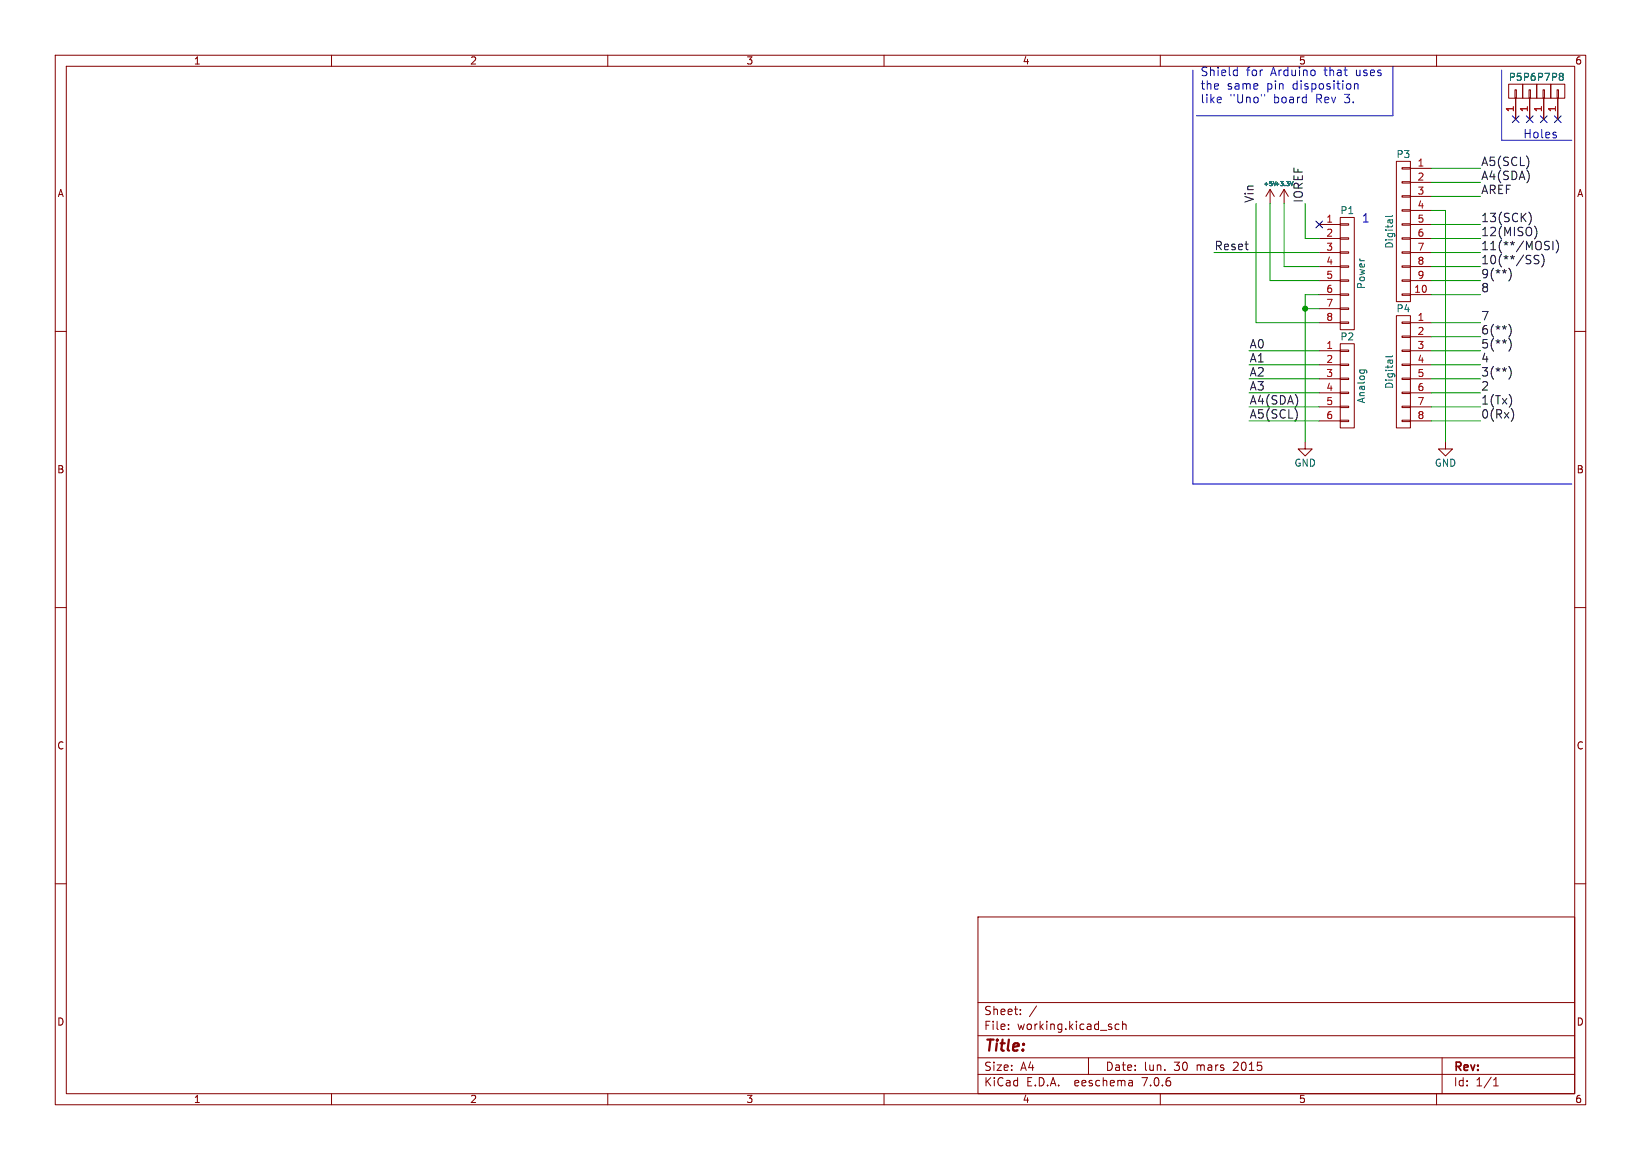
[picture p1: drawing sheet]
<svg xmlns="http://www.w3.org/2000/svg" width="297mm" height="210mm" viewBox="0 0 297 210" stroke-linecap="round" stroke-linejoin="round" font-family="sans-serif">
<g fill="none" stroke="#840000" stroke-width=".18">
<path d="M10 10h277v190h-277zM12 12h273v186h-273zM60 10v2M110 10v2M160 10v2M210 10v2M260 10v2M273 15.2h2.6v2.6h-2.6zM274.2 16.3h.2v1.5h-.2zM274.3 17.8v3.8M275.6 15.2h2.5v2.6h-2.5zM276.7 16.3h.3v1.5h-.3z"/>
<path d="M276.9 17.8v3.8M278.1 15.2h2.6v2.6h-2.6zM279.3 16.3h.2v1.5h-.2zM279.4 17.8v3.8M280.7 15.2h2.5v2.6h-2.5zM281.8 16.3h.3v1.5h-.3zM281.9 17.8v3.8M229.9 34.3l-.8 1.3M229.9 34.3v2.5M229.9 34.3l.7 1.3M232.4 34.3l-.8 1.3M232.4 34.3v2.5"/>
<path d="M232.4 34.3l.8 1.3M242.6 39.4h2.5v20.3h-2.5zM252.7 29.2h2.6v25.4h-2.6zM253.7 38h1.6v.2h-1.6zM253.7 35.4h1.6v.3h-1.6zM253.7 32.9h1.6v.2h-1.6zM253.7 30.4h1.6v.2h-1.6zM255.3 30.5h3.8M255.3 33h3.8M255.3 35.6h3.8M255.3 38.1h3.8M10 60h2"/>
<path d="M238.8 40.6h3.8M238.8 43.2h3.8M238.8 45.7h3.8M238.8 48.3h3.8M238.8 50.8h3.8M238.8 53.3h3.8M238.8 55.9h3.8M238.8 58.4h3.8M242.6 58.3h1.5v.2h-1.5zM242.6 55.8h1.5v.2h-1.5zM242.6 53.2h1.5v.3h-1.5zM242.6 50.7h1.5v.2h-1.5z"/>
<path d="M242.6 48.1h1.5v.3h-1.5zM242.6 45.6h1.5v.2h-1.5zM242.6 43.1h1.5v.2h-1.5zM242.6 40.5h1.5v.3h-1.5zM252.7 57.2h2.6v20.3h-2.6zM253.7 53.2h1.6v.3h-1.6zM253.7 50.7h1.6v.2h-1.6zM253.7 48.1h1.6v.3h-1.6zM253.7 45.6h1.6v.2h-1.6zM253.7 43.1h1.6v.2h-1.6zM253.7 40.5h1.6v.3h-1.6zM253.7 58.3h1.6v.2h-1.6z"/>
<path d="M255.3 40.6h3.8M255.3 43.2h3.8M255.3 45.7h3.8M255.3 48.3h3.8M255.3 50.8h3.8M255.3 53.3h3.8M255.3 58.4h3.8M285 60h2M238.8 63.5h3.8M238.8 66h3.8M238.8 68.6h3.8M238.8 71.1h3.8"/>
<path d="M238.8 73.7h3.8M238.8 76.2h3.8M242.6 76.1h1.5v.2h-1.5zM242.6 73.5h1.5v.3h-1.5zM242.6 71h1.5v.2h-1.5zM242.6 68.5h1.5v.2h-1.5zM242.6 65.9h1.5v.3h-1.5zM242.6 63.4h1.5v.2h-1.5zM242.6 62.2h2.5v15.3h-2.5zM253.7 76.1h1.6v.2h-1.6zM253.7 73.5h1.6v.3h-1.6zM253.7 71h1.6v.2h-1.6z"/>
<path d="M253.7 68.5h1.6v.2h-1.6zM253.7 65.9h1.6v.3h-1.6zM253.7 63.4h1.6v.2h-1.6zM253.7 60.8h1.6v.3h-1.6zM255.3 63.5h3.8M255.3 66h3.8M255.3 68.6h3.8M255.3 71.1h3.8M255.3 73.7h3.8M255.3 76.2h3.8M255.3 61h3.8M236.2 80v1.3h1.3l-1.3 1.3-1.3-1.3h1.3"/>
<path d="M261.6 80v1.3h1.3l-1.3 1.3-1.3-1.3h1.3M10 110h2M285 110h2M10 160h2M285 160h2M177 166h108v32h-108zM60 198v2M110 198v2M160 198v2M177 194.5h108M177 191.5h108M177 187.5h108"/>
<path d="M177 181.5h108M182.5 186.3v.1M182.5 185.5v.1M184.7 183.6v.1M184.7 182.8v.1M187.6 182.1l-1.3 2M197 191.5v3M202.5 185.5l-.4-.1-.3 .3v.4l.2 .2h.5M203.2 185.5l.2-.1 .3 .1 .1 .9M203.2 184.9v1.5M204.9 195.7l.1 .9M205 196.5l-.2 .1"/>
<path d="M205 196h-.2M210 198v2M260 198v2M261 191.5v6.5M270.3 196.6h.9M270.3 195.5l.4-.4v1.5"/>
</g>
<path d="M233.5 32.9l.3 .7M252 39l-.1 .2h-1.1M246.1 67h1l.3 .2M246.2 67l-.1 .3M246.9 67l.1 .3M252 64.4l-.1 .2h-1.1" fill="none" stroke="#006464" stroke-width=".18"/>
<g fill="none" stroke="#0f0f0f" stroke-width=".18">
<path d="M276.7 38.4a1.76 1.76 0 0 1 .1 2.2M273.1 58.7a1.75 1.75 0 0 1 0 2.3M273.4 49a1.78 1.78 0 0 1-.3 1.9M277.6 46.5l.2 .4 .6 .2 .1 .2-.1 .3-.2 .2-.6-.1M277.7 40.9a1.76 1.76 0 0 1 .1 2.3M279.3 46.4a1.79 1.79 0 0 1-.3 1.9M279.8 44.4l.5 .2 .1 .3-.3 .3h-.3M279.8 43.7l.6 .1M281.1 43.7v1.5M281.6 43.5a1.74 1.74 0 0 1 0 2.3M273.1 61.3a1.75 1.75 0 0 1 0 2.3M273.1 66.3a1.75 1.75 0 0 1 0 2.4"/>
<path d="M273.5 72.1v1M273.7 74.2l.2 .8-.2 1"/>
</g>
<path d="M215.9 12.7v74.9h68.6M221 17.7v.3l-.7 .1M223.5 12.7l.4 .1M223.9 12.2v1.5M223.9 13.6l-.4 .1M238 12.8v.8M245.1 15.1v1.1M245.1 15.3l.3-.2 .3 .1 .1 1M252.1 12.1v8.9h-35.6M271.8 12.7v12.7h12.7M281.6 24.5v.4" fill="none" stroke="#0000c2" stroke-width=".18"/>
<g fill="none" stroke="#009600" stroke-width=".18">
<path d="M227.3 36.8v21.6h11.5M229.9 36.8v14h8.9M232.4 36.8v11.5h6.4M236.2 36.8v6.4h2.6M259.1 38.1h2.5v41.9M259.1 30.5h8.9M259.1 35.6h8.9M259.1 33h8.9M219.7 45.7h19.1M236.2 55.9h2.6M238.8 53.3h-2.6v26.7M259.1 40.6h8.9"/>
<path d="M259.1 53.3h8.9M259.1 50.8h8.9M259.1 58.4h8.9M259.1 48.3h8.9M259.1 45.7h8.9M259.1 43.2h8.9M226.1 68.6h12.7M226.1 73.7h12.7M226.1 71.1h12.7M226.1 76.2h12.7M226.1 63.5h12.7M226.1 66h12.7"/>
<path d="M259.1 61h8.9M259.1 68.6h8.9M259.1 73.7h8.9M259.1 71.1h8.9M259.1 76.2h8.9M259.1 63.5h8.9M259.1 66h8.9"/>
</g>
<path d="M273.7 21l1.2 1.2M274.9 21l-1.2 1.2M276.3 21l1.2 1.2M277.5 21l-1.2 1.2M278.8 21l1.2 1.2M280 21l-1.2 1.2M281.3 21l1.2 1.2M282.5 21l-1.2 1.2M238.2 40l1.2 1.2M239.4 40l-1.2 1.2" fill="none" stroke="#000084" stroke-width=".18"/>
<circle cx="236.2" cy="55.9" r=".46" fill="#009600" stroke="#009600" stroke-width=".18"/>
<text font-size="2.8" fill="#840000" x="178" y="190.9">Title:</text>
<g font-size="2.1" fill="#0000c2">
<text x="217.2" y="13.9">Shield</text>
<text x="217.2" y="16.3">the</text>
<text x="222" y="16.3">same</text>
<text x="225.5" y="13.9">for</text>
<text x="229.3" y="16.3">pin</text>
<text x="230" y="13.9">Arduino</text>
<text x="234.1" y="16.3">disposition</text>
<text x="239.8" y="13.9">that</text>
<text x="245.6" y="13.9">uses</text>
<text x="217.2" y="18.8">like</text>
<text x="222.5" y="18.8">&quot;Uno&quot;</text>
<text x="230.5" y="18.8">board</text>
<text x="238.3" y="18.8">Rev</text>
<text x="243.6" y="18.8">3.</text>
<text x="275.6" y="25.2">Holes</text>
<text x="246.4" y="40.4">1</text>
</g>
<g font-size="2.1" fill="#0f0f0f">
<text x="268" y="30.2">A5(SCL)</text>
<text x="268" y="32.7">A4(SDA)</text>
<text x="268" y="35.2">AREF</text>
<text x="227" y="36.8" transform="rotate(-90 227 36.8)">Vin</text>
<text x="268" y="40.3">13(SCK)</text>
<text x="219.7" y="45.4">Reset</text>
<text x="268" y="45.4">11(**/MOSI)</text>
<text x="268" y="47.9">10(**/SS)</text>
<text x="268" y="42.9">12(MISO)</text>
<text x="268" y="53">8</text>
<text x="268" y="50.5">9(**)</text>
<text x="268" y="58.1">7</text>
<text x="226.1" y="65.7">A1</text>
<text x="226.1" y="63.2">A0</text>
<text x="268" y="65.7">4</text>
<text x="268" y="60.6">6(**)</text>
<text x="268" y="63.2">5(**)</text>
<text x="226.1" y="68.3">A2</text>
<text x="226.1" y="70.8">A3</text>
<text x="268" y="70.8">2</text>
<text x="268" y="68.3">3(**)</text>
<text x="226.1" y="75.9">A5(SCL)</text>
<text x="226.1" y="73.3">A4(SDA)</text>
<text x="268" y="73.3">1(Tx)</text>
<text x="268" y="75.9">0(Rx)</text>
</g>
<text font-size="2.1" fill="#006464" x="235.9" y="36.8" transform="rotate(-90 235.9 36.8)">IOREF</text>
<g font-size="2.1" fill="#840000">
<text x="178" y="184">Sheet:</text>
<text x="178" y="186.7">File:</text>
<text x="184.1" y="186.7">working.kicad_sch</text>
<text x="178" y="196.9">KiCad</text>
<text x="178" y="194.1">Size:</text>
<text x="184.7" y="194.1">A4</text>
<text x="185.7" y="196.9">E.D.A.</text>
<text x="194.6" y="196.9">eeschema</text>
<text x="200" y="194.1">Date:</text>
<text x="207" y="196.9">7.0.6</text>
<text x="207" y="194.1">lun.</text>
<text x="212.5" y="194.1">30</text>
<text x="216.7" y="194.1">mars</text>
<text x="223.5" y="194.1">2015</text>
<text x="263" y="194.3">Rev:</text>
<text x="263" y="196.9">Id:</text>
<text x="267.1" y="196.9">1/1</text>
</g>
<g font-size="1.8" fill="#840000">
<text x="35" y="11.9">1</text>
<text x="85" y="11.9">2</text>
<text x="135" y="11.9">3</text>
<text x="185" y="11.9">4</text>
<text x="285" y="11.9">6</text>
<text x="10.3" y="35.9">A</text>
<text x="285.3" y="35.9">A</text>
<text x="10.3" y="85.9">B</text>
<text x="285.3" y="85.9">B</text>
<text x="10.3" y="135.9">C</text>
<text x="285.3" y="135.9">C</text>
<text x="10.3" y="185.9">D</text>
<text x="285.3" y="185.9">D</text>
<text x="35" y="199.9">1</text>
<text x="85" y="199.9">2</text>
<text x="135" y="199.9">3</text>
<text x="185" y="199.9">4</text>
<text x="235" y="199.9">5</text>
<text x="285" y="199.9">6</text>
</g>
<text font-size="1.8" fill="#0000c2" x="235" y="11.9">5</text>
<g font-size="1.8" fill="#006464">
<text x="273" y="14.8">P5 P6 P7 P8</text>
<text x="252.7" y="28.8">P3</text>
<text x="242.5" y="39">P1</text>
<text x="252.3" y="45.1" transform="rotate(-90 252.3 45.1)">Digital</text>
<text x="247.2" y="52.4" transform="rotate(-90 247.2 52.4)">Power</text>
<text x="252.7" y="56.7">P4</text>
<text x="242.5" y="61.8">P2</text>
<text x="252.3" y="70.5" transform="rotate(-90 252.3 70.5)">Digital</text>
<text x="247.2" y="73.1" transform="rotate(-90 247.2 73.1)">Analog</text>
<text x="234.2" y="84.7">GND</text>
<text x="259.6" y="84.7">GND</text>
</g>
<g font-size="1.8" fill="#a90000">
<text x="274.1" y="20.4" transform="rotate(-90 274.1 20.4)">1</text>
<text x="276.6" y="20.4" transform="rotate(-90 276.6 20.4)">1</text>
<text x="279.1" y="20.4" transform="rotate(-90 279.1 20.4)">1</text>
<text x="281.7" y="20.4" transform="rotate(-90 281.7 20.4)">1</text>
<text x="256.5" y="30.2">1</text>
<text x="256.5" y="32.8">2</text>
<text x="256.5" y="35.3">3</text>
<text x="240" y="40.4">1</text>
<text x="256.5" y="37.8">4</text>
<text x="256.5" y="40.4">5</text>
<text x="240" y="42.9">2</text>
<text x="240" y="45.5">3</text>
<text x="256.5" y="42.9">6</text>
<text x="256.5" y="45.5">7</text>
<text x="240" y="48">4</text>
<text x="240" y="50.5">5</text>
<text x="240" y="53.1">6</text>
<text x="255.9" y="53.1">10</text>
<text x="256.5" y="48">8</text>
<text x="256.5" y="50.5">9</text>
<text x="240" y="55.6">7</text>
<text x="240" y="58.2">8</text>
<text x="256.5" y="58.2">1</text>
<text x="240" y="63.2">1</text>
<text x="240" y="65.8">2</text>
<text x="256.5" y="60.7">2</text>
<text x="256.5" y="63.2">3</text>
<text x="256.5" y="65.8">4</text>
<text x="240" y="68.3">3</text>
<text x="240" y="70.9">4</text>
<text x="256.5" y="68.3">5</text>
<text x="256.5" y="70.9">6</text>
<text x="240" y="73.4">5</text>
<text x="240" y="75.9">6</text>
<text x="256.5" y="73.4">7</text>
<text x="256.5" y="75.9">8</text>
</g>
<text font-size="1.1" fill="#006464" x="228.6" y="33.9">+5V+3.3V</text>
</svg>
